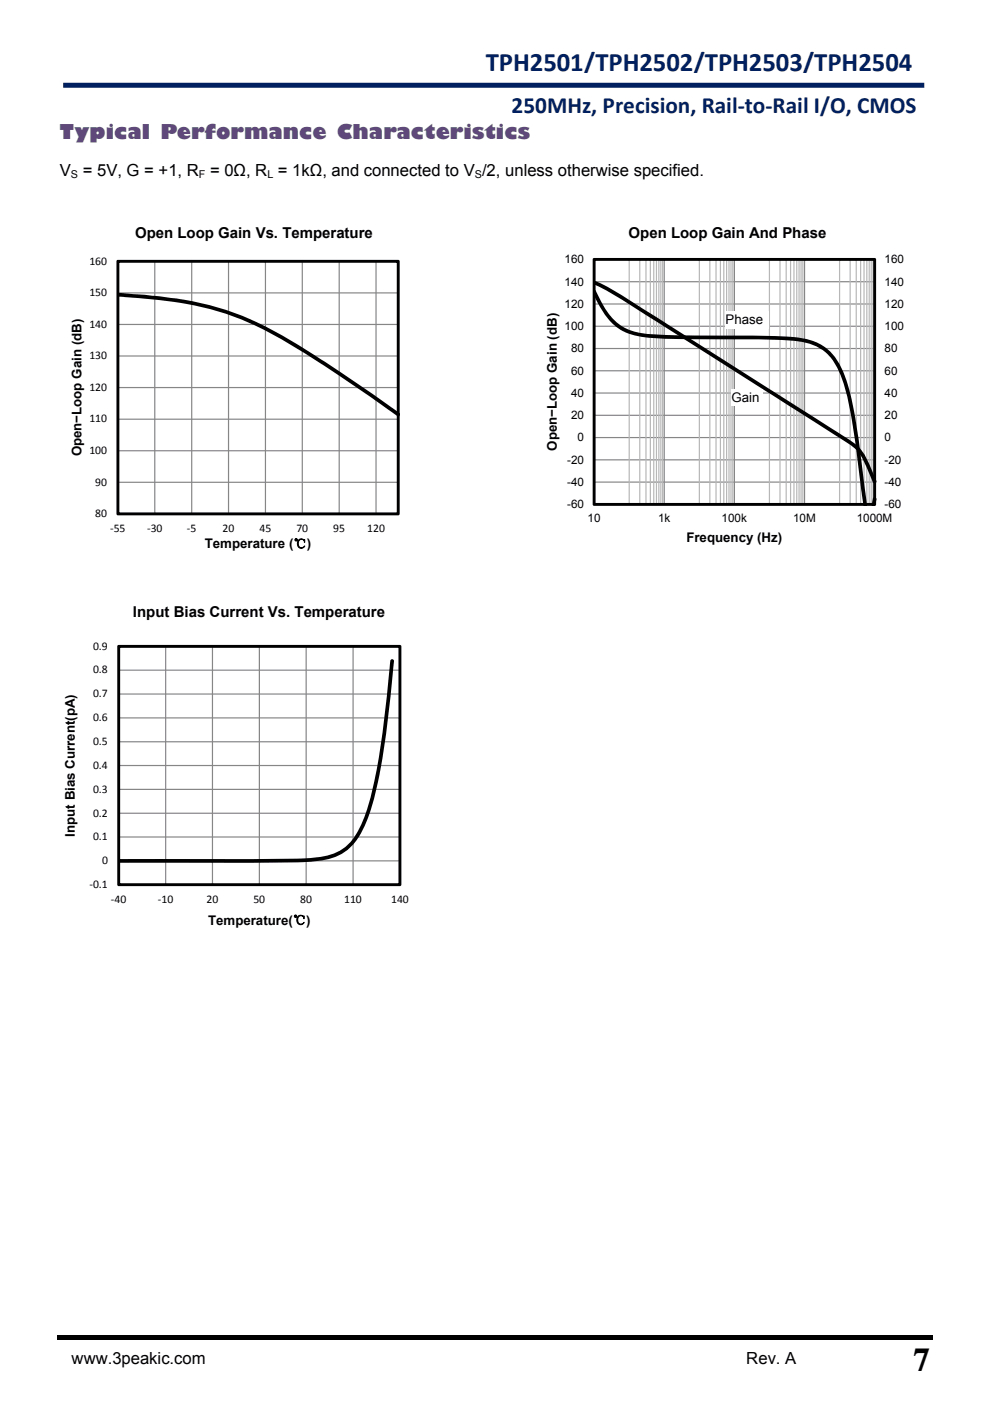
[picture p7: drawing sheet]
<svg xmlns="http://www.w3.org/2000/svg" width="210mm" height="297mm" viewBox="0 0 210 297" stroke-linecap="round" stroke-linejoin="round" font-family="sans-serif">
<path d="M12.2 283.1h185.6v1h-185.6z" fill="#000"/>
<path d="M12.7 284.7h163.4v7.5h-163.4z" fill="#fff"/>
<path d="M13.4 18.1h182.6" fill="none" stroke="#002060" stroke-width="1.1" stroke-linecap="butt"/>
<g fill="#fff">
<path d="M12.7 52.6h80v65h-80z"/>
<path d="M25 55.4h59.5v53.6h-59.5z"/>
</g>
<g fill="#868686">
<path d="M25 108.8h59.5v.3h-59.5zM25 102.1h59.5v.3h-59.5zM25 95.4h59.5v.3h-59.5zM25 88.8h59.5v.2h-59.5zM25 82h59.5v.3h-59.5zM25 75.4h59.5v.2h-59.5zM25 68.7h59.5v.2h-59.5zM25 62h59.5v.2h-59.5zM25 55.3h59.5v.2h-59.5z"/>
<path d="M24.9 55.4h.2v53.5h-.2zM32.7 55.4h.3v53.5h-.3zM40.5 55.4h.3v53.5h-.3zM48.3 55.4h.3v53.5h-.3zM56.2 55.4h.2v53.5h-.2zM64 55.4h.2v53.5h-.2zM71.8 55.4h.3v53.5h-.3zM79.6 55.4h.3v53.5h-.3z"/>
</g>
<g fill="#000">
<path d="M24.9 62.1l7.1 .6a64.4 64.4 0 0 1 31.9 10.8l10.2 6.6 10.6 7.4a.4 .4 0 0 1 .1 .6 .4 .4 0 0 1-.6 .1l-10-7a146.6 146.6 0 0 0-21.5-12.8 72.7 72.7 0 0 0-25.1-5.3l-2.6-.2z"/>
<path d="M24.7 55.2l.3-.1h59.6l.2 .3-.1 53.7-.2 .2-59.7-.1-.1-.3zM25 55.7l.3-.3v53.5l-.3-.3h59.5l-.3 .3v-53.5l.3 .3z"/>
</g>
<g fill="#fff">
<path d="M114 52.6h80.1v65h-80.1z"/>
<path d="M126 55h59.5v52h-59.5z"/>
</g>
<path d="M126 106.8h59.5v.3h-59.5zM126 102.1h59.5v.2h-59.5zM126 97.4h59.5v.2h-59.5zM126 92.6h59.5v.3h-59.5zM126 87.9h59.5v.3h-59.5zM126 83.2h59.5v.3h-59.5zM126 78.5h59.5v.2h-59.5zM126 73.8h59.5v.2h-59.5zM126 69h59.5v.3h-59.5zM126 64.3h59.5v.3h-59.5zM126 59.6h59.5v.3h-59.5zM126 54.9h59.5v.2h-59.5z" fill="#868686"/>
<path d="M133.3 55h.3v51.9h-.3zM135.6 55h.2v51.9h-.2zM136.9 55h.2v51.9h-.2zM137.8 55h.3v51.9h-.3zM138.5 55h.3v51.9h-.3zM139.1 55h.3v51.9h-.3zM139.6 55h.3v51.9h-.3zM140 55h.3v51.9h-.3zM140.4 55h.3v51.9h-.3zM148.2 55h.3v51.9h-.3zM150.4 55h.3v51.9h-.3zM151.7 55h.3v51.9h-.3zM152.7 55h.2v51.9h-.2zM153.4 55h.2v51.9h-.2zM154 55h.2v51.9h-.2zM154.5 55h.2v51.9h-.2zM154.9 55h.3v51.9h-.3zM155.3 55h.3v51.9h-.3zM163.1 55h.2v51.9h-.2zM165.3 55h.3v51.9h-.3zM166.6 55h.3v51.9h-.3zM167.6 55h.2v51.9h-.2zM168.3 55h.2v51.9h-.2zM168.9 55h.2v51.9h-.2zM169.4 55h.2v51.9h-.2zM169.8 55h.2v51.9h-.2zM170.2 55h.2v51.9h-.2zM177.9 55h.3v51.9h-.3zM180.2 55h.2v51.9h-.2zM181.5 55h.2v51.9h-.2zM182.4 55h.3v51.9h-.3zM183.1 55h.3v51.9h-.3zM183.7 55h.3v51.9h-.3zM184.2 55h.3v51.9h-.3zM184.7 55h.2v51.9h-.2zM185 55h.3v51.9h-.3z" fill="#b7b7b7"/>
<path d="M125.9 55h.3v51.9h-.3zM140.8 55h.2v51.9h-.2zM155.6 55h.3v51.9h-.3zM170.5 55h.3v51.9h-.3zM185.4 55h.2v51.9h-.2z" fill="#868686"/>
<g fill="#000">
<path d="M126 59.5a57.2 57.2 0 0 1 10.4 6l42.2 26.7a11.4 11.4 0 0 1 6.1 6.9l1.2 2.9a.4 .4 0 0 1-.2 .5 .4 .4 0 0 1-.6-.2l-.5-1.5a15.3 15.3 0 0 0-3.3-5.8l-3.1-2.1-34.4-21.8a285.6 285.6 0 0 0-17-10.5l-.8-.3zM126 61.5l.4 .1 .3 .7a14.2 14.2 0 0 0 6.2 7.4 19.6 19.6 0 0 0 7.7 1.3l6.8 .1a289.1 289.1 0 0 1 21.7 .5 10.9 10.9 0 0 1 9.9 7.6 76.7 76.7 0 0 1 3.3 15.5l1.7 12.6h.8l.3-1.2a.45 .45 0 0 1 .3-.7 .45 .45 0 0 1 .5 .7l-.3 1.2h-2.4l-.7-4.6a153.7 153.7 0 0 0-3.3-20.4 14.6 14.6 0 0 0-3.8-7.3 12.5 12.5 0 0 0-8.5-2.9l-11.3-.2a209.6 209.6 0 0 1-19-.4 11.2 11.2 0 0 1-9.4-6.6l-.6-1.1a3.8 3.8 0 0 1-.6-2.3z"/>
<path d="M125.7 54.8l.3-.1h59.7l.1 .3v52.1l-.3 .2-59.6-.1-.2-.3zM126 55.3l.3-.3v51.9l-.3-.3h59.5l-.3 .3v-51.9l.3 .3z"/>
</g>
<g fill="#fff">
<path d="M153.9 66h9.2v3.6h-9.2z"/>
<path d="M155.2 82.6h6.7v3.5h-6.7z"/>
<path d="M12.7 134.6h80v65h-80z"/>
<path d="M25.2 137.1h59.6v50.5h-59.6z"/>
</g>
<g fill="#868686">
<path d="M25.2 187.5h59.6v.2h-59.6zM25.2 182.4h59.6v.2h-59.6zM25.2 177.3h59.6v.3h-59.6zM25.2 172.3h59.6v.3h-59.6zM25.2 167.2h59.6v.3h-59.6zM25.2 162.2h59.6v.2h-59.6zM25.2 157.1h59.6v.3h-59.6zM25.2 152.1h59.6v.2h-59.6zM25.2 147h59.6v.3h-59.6zM25.2 142h59.6v.2h-59.6zM25.2 136.9h59.6v.3h-59.6z"/>
<path d="M25.1 137.1h.2v50.5h-.2zM35 137.1h.3v50.5h-.3zM44.9 137.1h.3v50.5h-.3zM54.9 137.1h.2v50.5h-.2zM64.8 137.1h.3v50.5h-.3zM74.8 137.1h.2v50.5h-.2zM84.7 137.1h.2v50.5h-.2z"/>
</g>
<g fill="#000">
<path d="M25.1 182.1h29.7a89.8 89.8 0 0 0 13.8-.5 10.2 10.2 0 0 0 7.9-6.5 68.9 68.9 0 0 0 4.4-17.8l.9-7.4 1-9.8a.39 .39 0 0 1 .4-.3 .39 .39 0 0 1 .4 .4 189.4 189.4 0 0 1-4.4 29.7 21.1 21.1 0 0 1-4.5 9.4 11.7 11.7 0 0 1-8 3.3l-3.7 .2-6.1 .1h-31.8z"/>
<path d="M24.9 136.9l.3-.2 59.8 .1 .1 .2v50.7l-.3 .2-59.8-.1-.1-.2zM25.2 137.4l.3-.4v50.6l-.3-.3h59.6l-.3 .3v-50.6l.3 .4z"/>
</g>
<text font-size="7" x="193.8" y="290.7">7</text>
<text font-size="5.7" fill="#002060" x="103" y="15">TPH2501/TPH2502/TPH2503/TPH2504</text>
<text font-size="4.9" fill="#002060" x="108.5" y="24">250MHz, Precision, Rail‐to‐Rail I/O, CMOS</text>
<text font-size="4.2" fill="#5f497a" x="12.7" y="29.4">Typical Performance Characteristics</text>
<g font-size="3.5">
<text x="12.7" y="37.3">V</text>
<text x="17.5" y="37.3">= 5V, G = +1, R = 0Ω, R = 1kΩ, and connected to V /2, unless otherwise specified.</text>
<text x="15.2" y="289.2">www.3peakic.com</text>
<text x="158.3" y="289.2">Rev. A</text>
</g>
<g font-size="3.2">
<text x="28.6" y="50.5">Open Loop Gain Vs. Temperature</text>
<text x="133.3" y="50.5">Open Loop Gain And Phase</text>
<text x="28.2" y="130.8">Input Bias Current Vs. Temperature</text>
</g>
<g font-size="2.8">
<text x="153.9" y="68.7">Phase</text>
<text x="155.2" y="85.2">Gain</text>
<text x="118.1" y="95.6" transform="rotate(-90 118.1 95.6)">Open−Loop Gain (dB)</text>
<text x="17.3" y="96.8" transform="rotate(-90 17.3 96.8)">Open−Loop Gain (dB)</text>
<text x="43.4" y="116.3">Temperature (℃)</text>
<text x="145.6" y="115">Frequency (Hz)</text>
<text x="15.9" y="177.4" transform="rotate(-90 15.9 177.4)">Input Bias Current(pA)</text>
<text x="44.1" y="196.1">Temperature(℃)</text>
</g>
<g font-size="2.5">
<text x="19" y="56.1">160</text>
<text x="119.8" y="55.8">160</text>
<text x="187.6" y="55.8">160</text>
<text x="19" y="62.8">150</text>
<text x="119.8" y="65.3">120</text>
<text x="119.8" y="60.6">140</text>
<text x="187.6" y="65.3">120</text>
<text x="187.6" y="60.6">140</text>
<text x="19" y="69.5">140</text>
<text x="119.8" y="70">100</text>
<text x="187.6" y="70">100</text>
<text x="19" y="76.2">130</text>
<text x="121.1" y="74.7">80</text>
<text x="187.6" y="74.7">80</text>
<text x="19" y="82.9">120</text>
<text x="121.1" y="79.4">60</text>
<text x="187.6" y="79.4">60</text>
<text x="19" y="89.6">110</text>
<text x="121.1" y="88.9">20</text>
<text x="121.1" y="84.2">40</text>
<text x="187.6" y="88.9">20</text>
<text x="187.6" y="84.2">40</text>
<text x="122.5" y="93.6">0</text>
<text x="187.6" y="93.6">0</text>
<text x="19" y="96.3">100</text>
<text x="120.3" y="98.3">-20</text>
<text x="187.6" y="98.3">-20</text>
<text x="20.2" y="103">90</text>
<text x="120.3" y="107.8">-60</text>
<text x="120.3" y="103">-40</text>
<text x="187.6" y="107.8">-60</text>
<text x="187.6" y="103">-40</text>
<text x="20.2" y="109.7">80</text>
<text x="23.4" y="112.9">‐55</text>
<text x="31.2" y="112.9">‐30</text>
<text x="39.6" y="112.9">‐5</text>
<text x="47.2" y="112.9">20</text>
<text x="55" y="112.9">45</text>
<text x="62.9" y="112.9">70</text>
<text x="70.7" y="112.9">95</text>
<text x="77.9" y="112.9">120</text>
<text x="124.6" y="110.7">10</text>
<text x="139.6" y="110.7">1k</text>
<text x="153.1" y="110.7">100k</text>
<text x="168.2" y="110.7">10M</text>
<text x="181.7" y="110.7">1000M</text>
<text x="19.7" y="137.8">0.9</text>
<text x="19.7" y="142.8">0.8</text>
<text x="19.7" y="147.8">0.7</text>
<text x="19.7" y="152.9">0.6</text>
<text x="19.7" y="158">0.5</text>
<text x="19.7" y="163">0.4</text>
<text x="19.7" y="173.1">0.2</text>
<text x="19.7" y="168.1">0.3</text>
<text x="19.7" y="178.2">0.1</text>
<text x="21.7" y="183.2">0</text>
<text x="19" y="188.3">‐0.1</text>
<text x="23.5" y="191.5">‐40</text>
<text x="33.5" y="191.5">‐10</text>
<text x="43.8" y="191.5">20</text>
<text x="53.7" y="191.5">50</text>
<text x="63.7" y="191.5">80</text>
<text x="73" y="191.5">110</text>
<text x="83" y="191.5">140</text>
</g>
<g font-size="2.3">
<text x="15" y="37.8">S</text>
<text x="42.2" y="37.8">F</text>
<text x="56.7" y="37.8">L</text>
<text x="100.7" y="37.8">S</text>
</g>
</svg>
